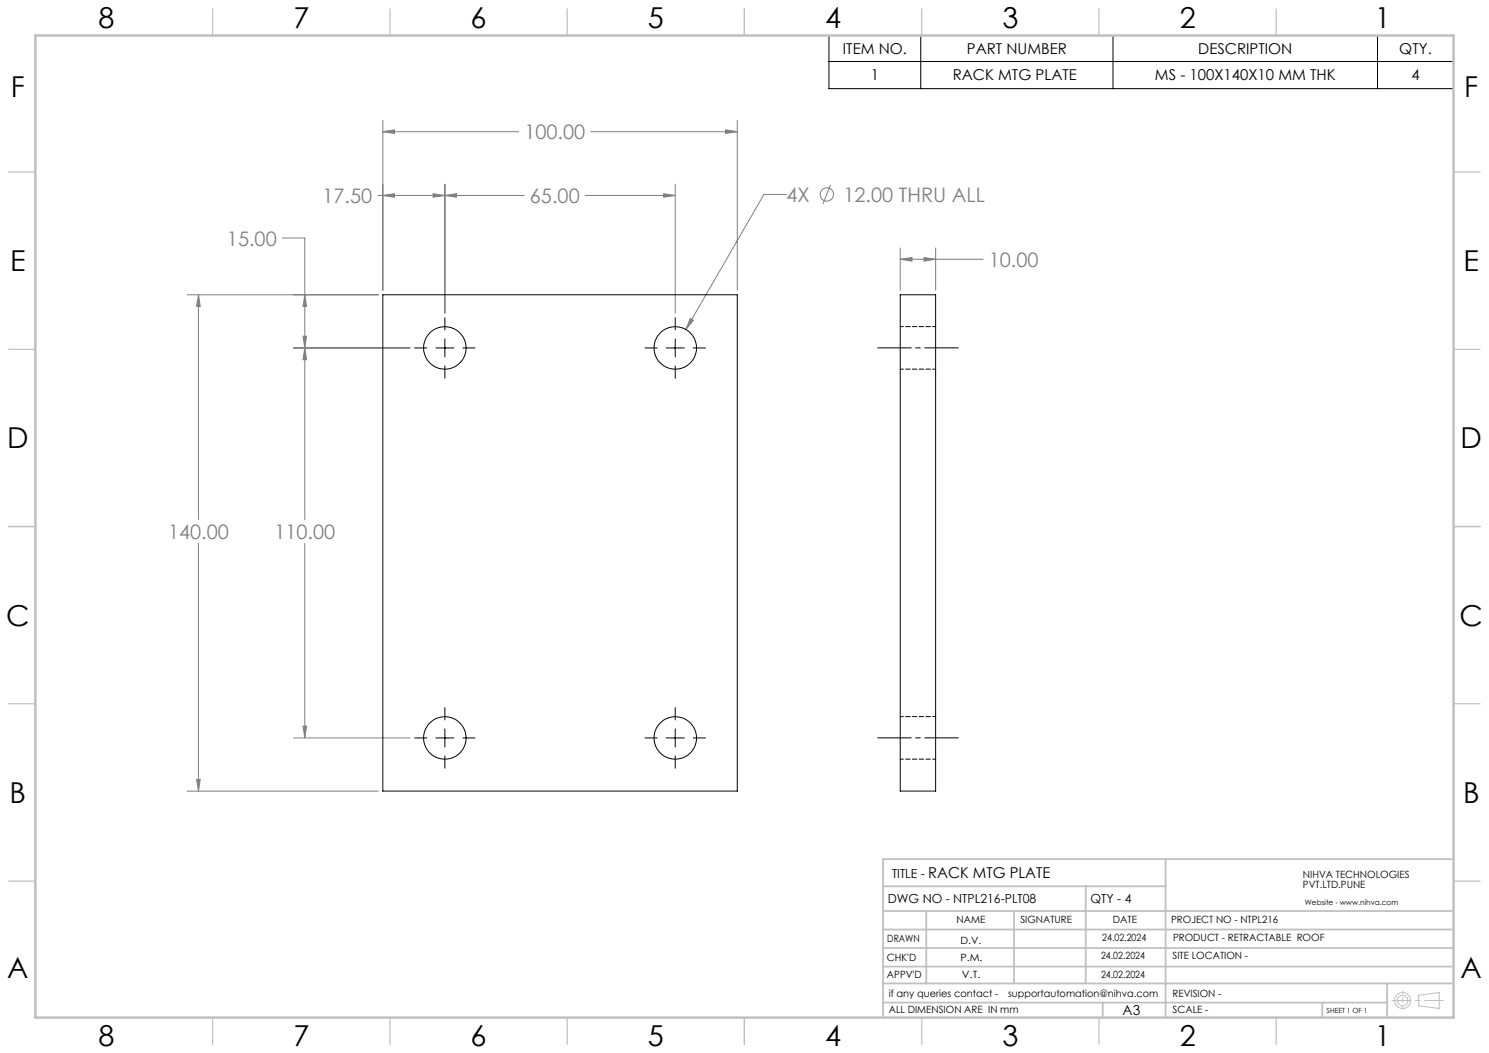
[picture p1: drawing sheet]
<svg xmlns="http://www.w3.org/2000/svg" width="420mm" height="297mm" viewBox="0 0 420 297" stroke-linecap="round" stroke-linejoin="round" font-family="sans-serif">
<g fill="none" stroke="#808080" stroke-width=".28">
<path d="M108 37.1l3.3-.5v1zM108 34v47.9M108 37.1h38.3M166.7 37.1h41.3M204.7 36.6l3.3 .5-3.3 .5zM208 34v47.9M106.6 55.1h41.3M108 55.1l3.3-.5v1zM122.2 54.6l3.3 .5-3.3 .5zM125.5 55.1l3.3-.5v1zM125.5 52v36.3M165.1 55.1h25.4"/>
<path d="M187.2 54.6l3.3 .5-3.3 .5zM190.5 52v36.3M221.8 54.9h-6.3l-22 38.1M234.3 52.2l-2.2 5.3M79.6 67.1h6.4v79.5M253.9 73.1l3.3-.5v1.1zM253.9 70v11.9M253.9 73.1h23.4M260.6 72.6l3.3 .5-3.3 .6zM263.9 70v11.9M52.8 83.1h53.9M56 83.1l.5 3.3h-1z"/>
<path d="M56 83.1v63.5M82.8 98.1h32.9M85.5 94.8h1l-.5 3.3zM86 83.1l.5 3.3h-1zM86 98.1l.5 3.4h-1zM194.7 89.8l.9 .5-2.1 2.7zM56 153.3v69.8M86 153.3v54.8M55.5 219.8h1l-.5 3.3zM82.8 208.1h32.9M85.5 204.8h1l-.5 3.3zM52.8 223.1h53.9"/>
<circle cx="233.2" cy="54.9" r="1.88"/>
</g>
<g fill="none" stroke="#c0c0c0" stroke-width=".28">
<path d="M400.2 280.7l5.8-.7v4.4l-5.8-.7z"/>
<circle cx="395.6" cy="282.2" r="2.26"/>
<circle cx="395.6" cy="282.2" r="1.49"/>
</g>
<g fill="none" stroke="#000" stroke-width=".28">
<path d="M233.8 10h176.2v15h-176.2zM233.8 17.4h176.2M259.7 10v15M313.9 10v15M388.5 10v15M116.9 98.1h3.5M122.9 98.1h5.1M125.5 89.6v3.5M125.5 95.6v5.1M130.6 98.1h3.4M181.9 98.1h3.5M187.9 98.1h5.1"/>
<path d="M190.5 89.6v3.5M190.5 95.6v5.1M195.5 98.1h3.5M125.5 103.2v3.5M190.5 103.2v3.5M125.5 199.6v3.5M190.5 199.6v3.5M116.9 208.1h3.5M122.9 208.1h5.1M125.5 205.6v5.1M125.5 213.2v3.5M130.6 208.1h3.4"/>
<path d="M181.9 208.1h3.5M187.9 208.1h5.1M190.5 205.6v5.1M190.5 213.2v3.5M195.5 208.1h3.5"/>
</g>
<path d="M247.6 98.1h22.7M247.6 208.1h22.7" fill="none" stroke="#000" stroke-width=".28" stroke-dasharray="15.2 1.3 1.3 1.3" stroke-dashoffset="5.8"/>
<path d="M392.7 282.2h14.4" fill="none" stroke="#c0c0c0" stroke-width=".28" stroke-dasharray="15.2 1.3 1.3 1.3" stroke-dashoffset="9.9"/>
<path d="M395.7 279.5v5.1" fill="none" stroke="#c0c0c0" stroke-width=".28" stroke-dasharray="15.2 1.3 1.3 1.3" stroke-dashoffset="14.6"/>
<g fill="none" stroke="#c0c0c0" stroke-width=".35">
<path d="M60 2.5v7.5M110 2.5v7.5M160 2.5v7.5M210 2.5v7.5M260 2.5v7.5M310 2.5v7.5M360 2.5v7.5M2.5 48.5h7.5M410 48.5h7.5M2.5 98.5h7.5M410 98.5h7.5M2.5 148.5h7.5"/>
<path d="M410 148.5h7.5M2.5 198.5h7.5M410 198.5h7.5M2.5 248.5h7.5M410 248.5h7.5M60 287v7.5M110 287v7.5M160 287v7.5M210 287v7.5M260 287v7.5M310 287v7.5M360 287v7.5"/>
</g>
<g fill="none" stroke="#c0c0c0" stroke-width=".5">
<path d="M249.1 257h160.9M249.1 250h79.7M261.3 257v20.4M286 257v20.4M306.2 250v27.4M328.8 242.3v44.7M410 242.3h-160.9v44.7M249.1 272.6h160.9M249.1 267.4h160.9M249.1 262.2h160.9M249.1 277.4h160.9M391.3 277.4v9.6"/>
<path d="M249.1 282.8h142.2M311 282.8v4.2M373 282.8v4.2"/>
</g>
<path d="M10 10h400v277h-400z" fill="none" stroke="#c0c0c0" stroke-width=".7"/>
<path d="M204.7 36.6l3.3 .5-3.3 .5zM108 37.1l3.3-.5v1zM56 83.1l.5 3.3h-1zM55.5 219.8h1l-.5 3.3zM125.5 55.1l3.3-.5v1zM187.2 54.6l3.3 .5-3.3 .5zM85.5 94.8h1l-.5 3.3zM86 83.1l.5 3.3h-1zM122.2 54.6l3.3 .5-3.3 .5zM108 55.1l3.3-.5v1zM194.7 89.8l-1.2 3.2 2.1-2.7zM86 98.1l.5 3.4h-1zM85.5 204.8h1l-.5 3.3zM253.9 73.1l3.3-.5v1.1zM260.6 72.6l3.3 .5-3.3 .6z" fill="#808080"/>
<g fill="none" stroke="#000" stroke-width=".28">
<path d="M108 83.1h100v140h-100zM253.9 83.1h10v140h-10z"/>
<circle cx="125.5" cy="98.1" r="6"/>
<circle cx="190.5" cy="98.1" r="6"/>
<circle cx="125.5" cy="208.1" r="6"/>
<circle cx="190.5" cy="208.1" r="6"/>
</g>
<path d="M263.9 92.1h-10M253.9 104.1h10M253.9 214.1h10M263.9 202.1h-10" fill="none" stroke="#000" stroke-width=".28" stroke-dasharray="1.3 .6" stroke-dashoffset=".4"/>
<g font-size="8.1">
<text x="27.8" y="8">8</text>
<text x="82.8" y="8">7</text>
<text x="132.8" y="8">6</text>
<text x="182.8" y="8">5</text>
<text x="232.8" y="8">4</text>
<text x="282.8" y="8">3</text>
<text x="332.8" y="8">2</text>
<text x="387.8" y="8">1</text>
<text x="3" y="27.2">F</text>
<text x="413" y="27.2">F</text>
<text x="2.8" y="76.5">E</text>
<text x="412.8" y="76.5">E</text>
<text x="2" y="126.5">D</text>
<text x="412" y="126.5">D</text>
<text x="1.7" y="176.5">C</text>
<text x="411.7" y="176.5">C</text>
<text x="2.7" y="226.5">B</text>
<text x="412.7" y="226.5">B</text>
<text x="2" y="275.7">A</text>
<text x="412" y="275.7">A</text>
<text x="27.8" y="295">8</text>
<text x="82.8" y="295">7</text>
<text x="132.8" y="295">6</text>
<text x="182.8" y="295">5</text>
<text x="232.8" y="295">4</text>
<text x="282.8" y="295">3</text>
<text x="332.8" y="295">2</text>
<text x="387.8" y="295">1</text>
</g>
<g font-size="5.6" fill="#808080">
<text x="147.9" y="39.3">100.00</text>
<text x="91" y="57.3">17.50</text>
<text x="149.5" y="57.3">65.00</text>
<text x="221.8" y="57">4X</text>
<text x="237.9" y="57">12.00 THRU ALL</text>
<text x="64" y="69.3">15.00</text>
<text x="278.9" y="75.3">10.00</text>
<text x="47.4" y="152.1">140.00</text>
<text x="77.4" y="152.1">110.00</text>
</g>
<g font-size="4.2">
<text x="237.8" y="15.2">ITEM NO.</text>
<text x="272.7" y="15.2">PART NUMBER</text>
<text x="338" y="15.2">DESCRIPTION</text>
<text x="394.7" y="15.2">QTY.</text>
<text x="245.6" y="22.7">1</text>
<text x="268.7" y="22.7">RACK MTG PLATE</text>
<text x="325.8" y="22.7">MS - 100X140X10 MM THK</text>
<text x="398.1" y="22.7">4</text>
<text x="261.8" y="247.7">RACK MTG PLATE</text>
</g>
<text font-size="3.9" x="316.7" y="286.4">A3</text>
<g font-size="3.5">
<text x="251.6" y="247.7">TITLE -</text>
<text x="250.4" y="254.8">DWG NO - NTPL216-PLT08</text>
<text x="307.6" y="254.8">QTY - 4</text>
</g>
<g font-size="2.8">
<text x="367.5" y="247.7">NIHVA TECHNOLOGIES</text>
<text x="367.5" y="250.5">PVT.LTD.PUNE</text>
<text x="269.8" y="260.4">NAME</text>
<text x="287.8" y="260.4">SIGNATURE</text>
<text x="313.9" y="260.5">DATE</text>
<text x="330.4" y="260.5">PROJECT NO - NTPL216</text>
<text x="250.3" y="265.7">DRAWN</text>
<text x="270.9" y="266.1">D.V.</text>
<text x="310.9" y="265.5">24.02.2024</text>
<text x="330.9" y="265.5">PRODUCT - RETRACTABLE ROOF</text>
<text x="250.2" y="271.1">CHK'D</text>
<text x="250.2" y="275.8">APPV'D</text>
<text x="270.9" y="271.1">P.M.</text>
<text x="271.3" y="275.8">V.T.</text>
<text x="310.6" y="270.6">24.02.2024</text>
<text x="310.6" y="275.8">24.02.2024</text>
<text x="330.7" y="270.6">SITE LOCATION -</text>
<text x="250.7" y="281.1">if any queries contact -</text>
<text x="284.3" y="281.1">supportautomation@nihva.com</text>
<text x="330.7" y="281.1">REVISION -</text>
<text x="250.7" y="285.6">ALL DIMENSION ARE IN mm</text>
<text x="330.7" y="285.6">SCALE -</text>
</g>
<text font-size="2.1" x="368.1" y="255.1">Website - www.nihva.com</text>
<text font-size="2" x="374.2" y="285.6">SHEET 1 OF 1</text>
</svg>
